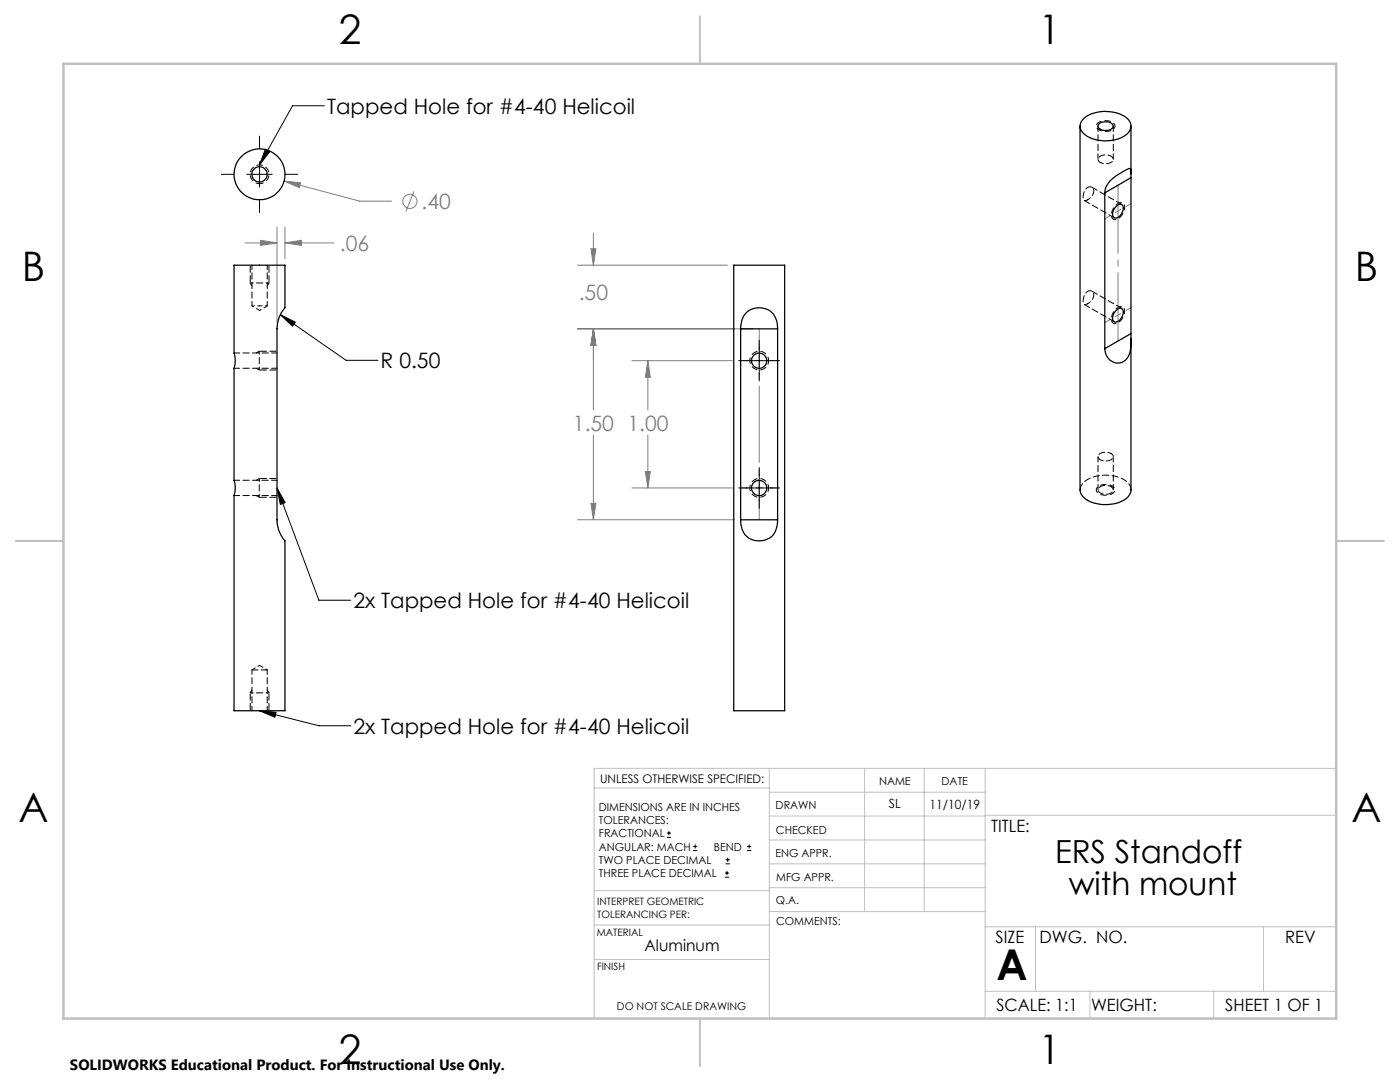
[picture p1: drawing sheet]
<svg xmlns="http://www.w3.org/2000/svg" width="279mm" height="216mm" viewBox="0 0 279 216" stroke-linecap="round" stroke-linejoin="round" font-family="sans-serif">
<g fill="none" stroke="#808080" stroke-width=".2">
<path d="M56.7 36.1l3.3 .4-.2 1zM56.7 36.1l15.1 4h6.4M82.6 38.2l-1.6 4M48.9 48.5h6.4M52 47.9l3.3 .6-3.3 .5zM55.3 45.3v19M56.9 48.5l3.3-.6v1.1zM56.9 45.3v6.3M56.9 48.5h9.7M115.3 52.9h29.9M117.9 49.6h1l-.5 3.3zM118.4 46.6v6.3"/>
<path d="M115.3 65.6h34.9M118.4 65.6l.5 3.3h-1zM118.4 65.6v16.2M126.1 72h20.1M129.3 72l.5 3.3h-1zM129.3 72v9.8M118.4 86.8v16.9M126.1 97.4h20.1M128.8 94.1h1l-.5 3.3zM129.3 86.8v10.6M115.3 103.7h31.2M117.9 100.4h1l-.5 3.3z"/>
<circle cx="81.8" cy="40.2" r="1.41"/>
</g>
<g fill="none" stroke="#000" stroke-width=".2">
<path d="M44.2 34.8h2.5M49.2 34.8h5.1M51.8 27.2v2.5M51.8 32.2v5.1M51.8 39.9v2.5M53 29.8l.8 .5-2 2.6zM56.9 34.8h2.5M64.7 21.1h-6.3l-6.6 11.8M56 62.8l13.1 9.1h6.3M56 62.8l2.9 1.5-.5 .8zM147.4 72h8.2M151.5 67.9v8.1"/>
<path d="M55.3 97.4l8.3 22.4h6.4M55.3 97.4l1.6 2.9-.9 .3zM147.4 97.4h8.2M151.5 93.3v8.1M51.8 141.8l11.8 3h6.4M51.8 141.8l3.3 .3-.2 1zM133.1 167.1h.8M133.1 166.2h.8M133.5 165.8v.9M138.3 169.7h.8M138.3 168.9h.8M138.7 168.5v.8"/>
<path d="M144.7 175h.8M144.7 174.2h.8M144.8 172.4h.9M144.8 171.6h.9M145.1 173.8v.8M145.2 171.1v.9M149.1 169.7h.8M149.1 168.9h.8M149.5 168.5v.8"/>
</g>
<path d="M51.8 36.6a1.87 1.87 0 0 1-1.6-2.7 1.87 1.87 0 0 1 3.2-.2 1.87 1.87 0 0 1-1.4 2.9h-.2M153.4 72a1.87 1.87 0 0 1-2.8 1.6 1.87 1.87 0 0 1-.1-3.2 1.87 1.87 0 0 1 2.9 1.4v.2M153.4 97.4a1.87 1.87 0 0 1-2.8 1.6 1.87 1.87 0 0 1-.1-3.2 1.87 1.87 0 0 1 2.9 1.4v.2" fill="none" stroke="#000" stroke-width=".2" stroke-dasharray="1.3 .6" stroke-dashoffset=".5" stroke-linecap="butt"/>
<path d="M219.3 25.9a.87 .87 0 0 1-.5-.9 .87 .87 0 0 1 .8-.8 2.19 2.19 0 0 1 2.9 .9 1.88 1.88 0 0 1-2.5 1.1l-.7-.3M224.4 41.4a2.44 2.44 0 0 1-2.1 2.4 1.43 1.43 0 0 1-.2-2.1 1.55 1.55 0 0 1 2.1-1.1l.2 .8M224.4 62.1a2.44 2.44 0 0 1-2.1 2.5 1.43 1.43 0 0 1-.2-2.2 1.55 1.55 0 0 1 2.1-1l.2 .7M222 97a2.44 2.44 0 0 0-3.2 .6 1.43 1.43 0 0 0 1.8 1.2 1.55 1.55 0 0 0 1.9-1.2l-.5-.6" fill="none" stroke="#000" stroke-width=".2" stroke-dasharray="1.3 .6" stroke-dashoffset=".7" stroke-linecap="butt"/>
<g fill="none" stroke="#c0c0c0" stroke-width=".2">
<path d="M118.6 157.2h34.9M153.5 153.3v49.9M153.5 158.1h43.1M172.5 153.3v28.6M184.4 153.3v28.6M196.6 153.3v49.9M266.7 153.3h-148.1v49.9M118.6 177.7h35M153.5 167.6h43.1M153.5 162.8h43.1M153.5 172.4h43.1M153.5 177.1h43.1"/>
<path d="M196.6 162.7h70.1M118.6 191.5h34.9M118.6 184.6h35M153.6 181.9h43M196.6 197.8h70.1M196.6 184.9h70.1M206.7 184.9v12.9M217.5 197.8v5.4M242.2 197.8v5.4M252.2 184.9v12.9"/>
</g>
<path d="M139.7 3.2v9.5M3.1 107.9h9.6M266.7 107.9h9.5M139.7 203.2v9.6" fill="none" stroke="#c0c0c0" stroke-width=".25"/>
<path d="M12.7 12.7h254v190.5h-254z" fill="none" stroke="#c0c0c0" stroke-width=".5"/>
<path d="M151.5 65.6v38.1" fill="none" stroke="#808080" stroke-width=".2" stroke-dasharray="15.2 1.3 1.3 1.3" stroke-dashoffset="7.6"/>
<path d="M147.8 72h7.4M147.8 97.4h7.4" fill="none" stroke="#808080" stroke-width=".2" stroke-dasharray="15.2 1.3 1.3 1.3" stroke-dashoffset="13.5"/>
<path d="M223.1 36.9v31.2" fill="none" stroke="#808080" stroke-width=".2" stroke-dasharray="15.2 1.3 1.3 1.3" stroke-dashoffset="1.6"/>
<path d="M220.5 43.6l5.2-3M220.5 64.4l5.2-3" fill="none" stroke="#808080" stroke-width=".2" stroke-dasharray="15.2 1.3 1.3 1.3" stroke-dashoffset="14.1"/>
<path d="M49.9 52.9v3.6M53.7 52.9v3.6M55.3 73.8h-3.6M55.3 70.1h-3.6M55.3 99.2h-3.6M55.3 95.5h-3.6M49.9 141.8v-3.5M53.7 141.8v-3.5" fill="none" stroke="#000" stroke-width=".2" stroke-dasharray="1.3 .6" stroke-dashoffset="-.2"/>
<path d="M49.9 56.5l.4 .6M53.7 56.5l-.4 .6M51.7 70.1l-.6 .3M51.7 73.8l-.6-.3M51.7 95.5l-.6 .3M51.7 99.2l-.6-.3M49.9 138.3l.4-.7M53.7 138.3l-.4-.7" fill="none" stroke="#000" stroke-width=".2" stroke-dasharray="1.3 .6" stroke-dashoffset=".3"/>
<path d="M49.9 56.5h3.8M51.7 70.1v3.7M51.7 95.5v3.7M53.7 138.3h-3.8" fill="none" stroke="#000" stroke-width=".2" stroke-dasharray="1.3 .6" stroke-dashoffset=".7"/>
<path d="M52 47.9l3.3 .6-3.3 .5zM56.9 48.5l3.3-.6v1.1zM118.4 65.6l.5 3.3h-1zM117.9 100.4h1l-.5 3.3zM129.3 72l.5 3.3h-1zM128.8 94.1h1l-.5 3.3zM118.4 65.6l.5 3.3h-1zM117.9 49.6h1l-.5 3.3zM56.7 36.1l3.1 1.4 .2-1z" fill="#808080"/>
<path d="M55.3 97.4l1.6 2.9-.9 .3zM51.8 141.8l3.3 .3-.2 1zM56 62.8l2.9 1.5-.5 .8zM53 29.8l.8 .5-2 2.6z" fill="#000"/>
<g fill="none" stroke="#000" stroke-width=".25">
<path d="M215.5 25.2v72.6a2.94 2.94 0 0 0 2.4 2.4 7.5 7.5 0 0 0 7.2-1.1l.4-.6 .2-.6v-30.4M216.3 23.7a7.2 7.2 0 0 1 8.8 0 2.02 2.02 0 0 1-.6 3.4 7.3 7.3 0 0 1-8.4-.6 1.86 1.86 0 0 1 .2-2.8zM219.4 24.7a2.14 2.14 0 0 1 2.7 .2 1.25 1.25 0 0 1-1.7 1.1 1.04 1.04 0 0 1-1.3-1zM220.5 38.5v31.1M225.7 35.5v-1.5l-.1-.4-1.1 .4a8.1 8.1 0 0 0-3.8 3.5l-.2 1M225.7 25.2v9.5M225.7 35.5v31.1M225.7 35.5l-5.2 3M46.7 52.9h10.2v8.5a6.2 6.2 0 0 0-1.6 4.2v38.1a6.5 6.5 0 0 0 1.6 4.2v33.9h-10.2v-42.9a5 5 0 0 0 0-3v-22.4a5 5 0 0 0 0-3zM146.4 52.9h10.2v88.9h-10.2zM222.6 41.3a.8 .8 0 0 1 1.1-.5 .8 .8 0 0 1 .5 1 1.67 1.67 0 0 1-1.9 1.6 1.61 1.61 0 0 1 .3-2.1zM147.8 65.6a3.7 3.7 0 0 1 3.4-4.2 3.7 3.7 0 0 1 4 4.2"/>
<path d="M147.8 65.6v38.1M147.8 65.6h7.4M155.2 65.6v38.1M222.6 62.1a.82 .82 0 0 1 .8-.6 .82 .82 0 0 1 .8 .5 2.15 2.15 0 0 1-1.6 2.3 .88 .88 0 0 1-.4-1.5zM225.7 66.6a11.6 11.6 0 0 1-.5 4.4 2.45 2.45 0 0 1-2.7 1.4 2.45 2.45 0 0 1-1.9-2.2l-.1-.6M225.7 66.6l-5.2 3M147.8 103.7a3.7 3.7 0 0 0 3.4 4.2 3.5 3.5 0 0 0 4-3.6v-.6M147.8 103.7h7.4"/>
<circle cx="51.8" cy="34.8" r="5.1"/>
<circle cx="51.8" cy="34.8" r="1.52"/>
<circle cx="151.5" cy="72" r="1.53"/>
<circle cx="151.5" cy="97.4" r="1.53"/>
</g>
<path d="M53.3 133.7h-3" fill="none" stroke="#000" stroke-width=".2" stroke-dasharray="1.3 .6" stroke-dashoffset=".1"/>
<path d="M50.3 61h1.5M51.8 61h1.5" fill="none" stroke="#000" stroke-width=".2" stroke-dasharray="1.3 .6" stroke-dashoffset=".8"/>
<path d="M50.3 52.9v8.1M53.3 61v-8.1M50.3 133.7v8.1M53.3 141.8v-8.1" fill="none" stroke="#000" stroke-width=".2" stroke-dasharray="1.3 .6" stroke-dashoffset=".4"/>
<path d="M50.3 61l1.5 1M51.8 61.9l1.5-.9M51.8 132.8l-1.5 .9M53.3 133.7l-1.5-.9" fill="none" stroke="#000" stroke-width=".2" stroke-dasharray="1.3 .6" stroke-dashoffset=".9"/>
<path d="M219.1 25.2v6.6M222.2 31.8v-6.6M46.7 73.5h8.6M55.3 70.4h-8.6M46.7 98.9h8.6M55.3 95.8h-8.6M219.1 91.1v6.6M222.2 97.7v-6.6" fill="none" stroke="#000" stroke-width=".2" stroke-dasharray="1.3 .6" stroke-dashoffset=".2"/>
<path d="M225.7 97.7a3.1 3.1 0 0 0-2.6-2.5 7.2 7.2 0 0 0-7.1 1.3l-.3 .6-.1 .6" fill="none" stroke="#000" stroke-width=".2" stroke-dasharray="1.3 .6" stroke-dashoffset="-.1"/>
<path d="M217.1 39.9a1.95 1.95 0 0 0 1.1-2.3 1.05 1.05 0 0 0-1.2-.2 1.05 1.05 0 0 0-.6 .9 1.52 1.52 0 0 0 .1 1.7l.6-.1M219.6 32.4a1.97 1.97 0 0 0 2.6-.5 1.46 1.46 0 0 0-2-.9 .81 .81 0 0 0-.9 .3 .81 .81 0 0 0 .1 1l.2 .1M217.1 60.6a1.95 1.95 0 0 0 1.1-2.2 1.05 1.05 0 0 0-1.2-.3 1.05 1.05 0 0 0-.6 .9 1.52 1.52 0 0 0 .1 1.8l.6-.2M221.7 97.1a.72 .72 0 0 1 .5 .8 .72 .72 0 0 1-.8 .6 1.79 1.79 0 0 1-2.3-.7 1.61 1.61 0 0 1 2.4-.8l.2 .1M221.7 90.5a.72 .72 0 0 1 .5 .8 .72 .72 0 0 1-.8 .6 1.79 1.79 0 0 1-2.3-.7 1.61 1.61 0 0 1 2.4-.8l.2 .1" fill="none" stroke="#000" stroke-width=".2" stroke-dasharray="1.3 .6" stroke-dashoffset=".6"/>
<path d="M216.4 40l6 3.5M223.9 40.8l-6-3.4M216.4 60.7l6 3.5M223.9 61.6l-6-3.5" fill="none" stroke="#000" stroke-width=".2" stroke-dasharray="1.3 .6"/>
<text font-size="8.5" x="198.9" y="195.5">A</text>
<g font-size="8.1">
<text x="67.6" y="8.9">2</text>
<text x="207.3" y="8.9">1</text>
<text x="4.4" y="56.1">B</text>
<text x="270.4" y="56.1">B</text>
<text x="3.7" y="164.1">A</text>
<text x="269.7" y="164.1">A</text>
<text x="67.6" y="212.4">2</text>
<text x="207.3" y="212.4">1</text>
</g>
<g font-size="6.3">
<text x="210.6" y="172.2">ERS Standoff</text>
<text x="213.3" y="178.6">with mount</text>
</g>
<g font-size="4.2">
<text x="65.3" y="22.7">Tapped Hole for #4-40 Helicoil</text>
<text x="76" y="73.5">R 0.50</text>
<text x="70.5" y="121.4">2x Tapped Hole for #4-40 Helicoil</text>
<text x="70.5" y="146.4">2x Tapped Hole for #4-40 Helicoil</text>
</g>
<g font-size="4.2" fill="#808080">
<text x="84.2" y="41.7">.40</text>
<text x="67.8" y="50">.06</text>
<text x="115.5" y="59.8">.50</text>
<text x="114.3" y="85.9">1.50 1.00</text>
</g>
<g font-size="3.4">
<text x="197.8" y="166">TITLE:</text>
<text x="198.7" y="188.1">SIZE</text>
<text x="207.5" y="188.1">DWG. NO.</text>
<text x="256.5" y="188.2">REV</text>
<text x="198.8" y="201.7">SCALE: 1:1</text>
<text x="217.7" y="201.8">WEIGHT:</text>
<text x="244.5" y="201.7">SHEET 1 OF 1</text>
</g>
<text font-size="3.2" x="128.6" y="189.8">Aluminum</text>
<text font-size="3" x="14" y="213.5">SOLIDWORKS Educational Product. For Instructional Use Only.</text>
<g font-size="2.5">
<text x="177.4" y="161.3">SL</text>
<text x="185.5" y="161.4">11/10/19</text>
</g>
<text font-size="2.4" x="119.8" y="156.2">UNLESS OTHERWISE SPECIFIED:</text>
<g font-size="2.2">
<text x="119.5" y="161.8">DIMENSIONS ARE IN INCHES</text>
<text x="154.8" y="161.4">DRAWN</text>
<text x="175.4" y="156.6">NAME</text>
<text x="187.9" y="156.7">DATE</text>
<text x="119.5" y="164.4">TOLERANCES:</text>
<text x="119.5" y="167.1">FRACTIONAL</text>
<text x="154.9" y="166.3">CHECKED</text>
<text x="119.5" y="169.7">ANGULAR: MACH</text>
<text x="119.5" y="172.4">TWO PLACE DECIMAL</text>
<text x="142.5" y="169.7">BEND</text>
<text x="154.8" y="171">ENG APPR.</text>
<text x="119.5" y="175">THREE PLACE DECIMAL</text>
<text x="154.9" y="175.7">MFG APPR.</text>
<text x="154.9" y="180.4">Q.A.</text>
<text x="154.9" y="184.6">COMMENTS:</text>
</g>
<text font-size="2.1" x="123.1" y="201.6">DO NOT SCALE DRAWING</text>
<g font-size="2">
<text x="119.2" y="180.6">INTERPRET GEOMETRIC</text>
<text x="119.2" y="183.1">TOLERANCING PER:</text>
<text x="119.1" y="186.7">MATERIAL</text>
<text x="119.1" y="193.5">FINISH</text>
</g>
</svg>
